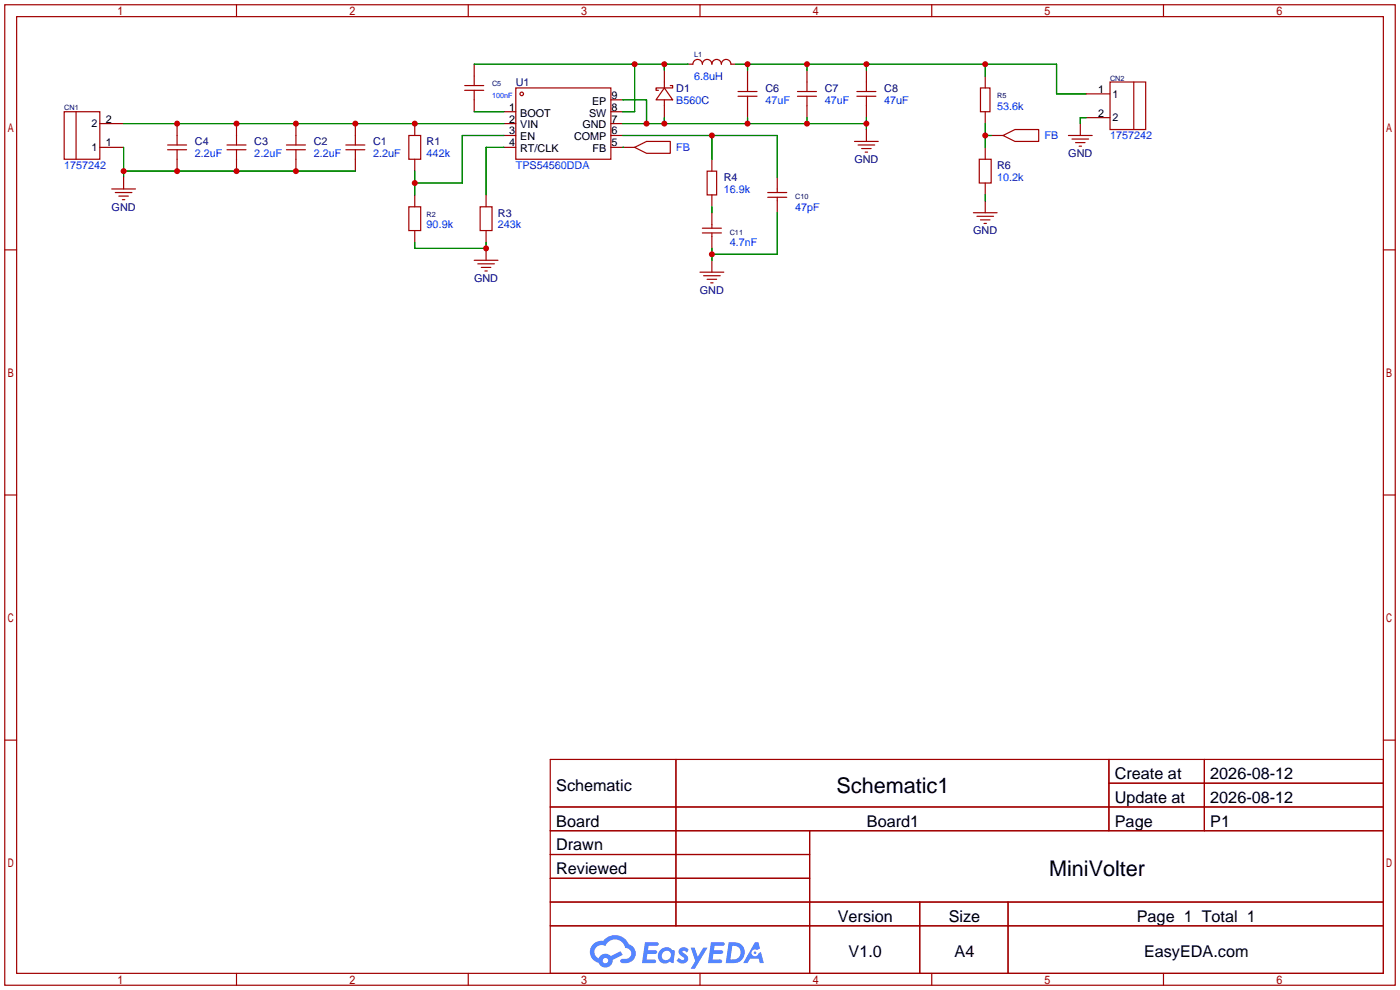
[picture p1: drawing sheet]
<svg xmlns="http://www.w3.org/2000/svg" width="299mm" height="212mm" viewBox="0 0 299 212" stroke-linecap="round" stroke-linejoin="round" font-family="sans-serif">
<g fill="none" stroke="#a10000" stroke-width=".25">
<path d="M1 1h297.2v209.6h-297.2zM3.6 3.6h292.1v204.4h-292.1zM50.5 1v2.6M100.1 1v2.6M149.6 1v2.6M199.1 1v2.6M248.7 1v2.6M1 53.4h2.6M295.7 53.4h2.5M1 105.8h2.6M295.7 105.8h2.5M1 158.2h2.6"/>
<path d="M295.7 158.2h2.5M117.6 162.3h178.1v45.7h-178.1zM117.6 172.5h178.1M117.6 177.5h178.1M144.5 162.3v35.6M173 177.5v30.5M237 162.3v15.2M237 167.4h58.7M257.4 162.3v15.2M117.6 182.6h55.4M117.6 192.8h178.1M117.6 187.7h55.4"/>
<path d="M117.6 197.9h178.1M196.6 192.8v15.2M215.4 192.8v15.2M50.5 208v2.6M100.1 208v2.6M149.6 208v2.6M199.1 208v2.6M248.7 208v2.6"/>
</g>
<g fill="#5487ff">
<path d="M145.3 202.7a1.3 1.3 0 0 1 1.9 .3l-.4 .6a.54 .54 0 0 0-.9-.2l.1 .2a1.34 1.34 0 0 1 .9 1.8 1.47 1.47 0 0 1-2.3-.1l.5-.6 .8 .5a.31 .31 0 0 0 .4-.3 .31 .31 0 0 0-.3-.4 1.12 1.12 0 0 1-.7-1.8z"/>
<path d="M147.6 202.5h.9l.6 2 1.2-2h.9l-2.7 4.6h-.9l1-1.7z"/>
<path d="M137.8 201.4h1.7a1.31 1.31 0 0 1 1.2 .2 .4 .4 0 0 1-.3 .5l-1.8 .1-.1 .9h1.6a.4 .4 0 0 1 .4 .4 .4 .4 0 0 1-.5 .4h-1.6l-.2 1.2h1.4a.46 .46 0 0 1 .5 0 .46 .46 0 0 1 .1 .5l-.4 .2h-2.6z"/>
<path d="M151.9 201.4h1.7a1.32 1.32 0 0 1 1.2 .2 .39 .39 0 0 1-.3 .5l-1.8 .1-.1 .9h1.6a.4 .4 0 0 1 .4 .4 .4 .4 0 0 1-.4 .4h-1.7l-.2 1.2h1.4a.46 .46 0 0 1 .5 0 .46 .46 0 0 1 .1 .5l-.4 .2h-2.6z"/>
<path d="M161.3 201.4h.8l.3 1.3-.6 .4a.75 .75 0 0 0-1.1 .3 .75 .75 0 0 0 .5 1 .75 .75 0 0 0 .9-.7l.5-.2 .6 2.3h-.8l-.3-.9h-1.8l-.5 .9h-1z"/>
<path d="M155.7 201.4l-.6 4.4h1.5a2.27 2.27 0 0 0 2.6-2.2 2.27 2.27 0 0 0-2.7-2.2zM156.5 202.1a1.5 1.5 0 0 1 1.8 1.6 1.5 1.5 0 0 1-1.9 1.4h-.3z"/>
<path d="M141.2 203a1.6 1.6 0 0 0-.3 2.3 1.6 1.6 0 0 0 2.3 .2l.7 .3 .3-2.4-.1-.3-.5-.1a1.58 1.58 0 0 0-2.4 0zM141.8 203.5a.98 .98 0 0 1 1.6 .4 .98 .98 0 0 1-1.1 1.3 .94 .94 0 0 1-.9-.7 .94 .94 0 0 1 .4-1z"/>
<path d="M126.8 201.8a2.37 2.37 0 0 0 1.1 4 1.54 1.54 0 0 0 1.8 1 1.54 1.54 0 0 0 1.2-1.6l2.2-1.1-.5-.8-2 1a1.57 1.57 0 0 0-2.7 .5 1.5 1.5 0 0 1-.7-2.1 1.5 1.5 0 0 1 2.2-.5 2.23 2.23 0 0 1 2.3-1.4 2.23 2.23 0 0 1 2 1.8 1.16 1.16 0 0 1 1.2 1.1 1.16 1.16 0 0 1-1.1 1.2h-.7a.47 .47 0 0 0-.5 .4 .47 .47 0 0 0 .4 .5 2.17 2.17 0 0 0 2.5-.9 2.17 2.17 0 0 0-.3-2.7l-.8-.4a3.2 3.2 0 0 0-5.5-.7l-1.1 .1zM128.8 205.3a.6 .6 0 0 1 1.2 0 .6 .6 0 0 1-1.2 0z"/>
<circle cx="161.4" cy="203.6" r=".28"/>
</g>
<g fill="none" stroke="#a10000" stroke-width=".25">
<path d="M99.3 19.3h4.1M99.3 18.3h4.1M101.3 13.7v4.6M101.3 19.3v4.6M110.2 18.8h20.4v15.2h-20.4zM142 18.8l1.8 2.5h-3.6zM142 15v3.8M143.3 18.3h.5v.5h-3.6v.5h.5M147.1 13.7h1a1.02 1.02 0 0 1 1-1 1.02 1.02 0 0 1 1 1 1.02 1.02 0 0 1 1-1 1.02 1.02 0 0 1 1 1 1.02 1.02 0 0 1 1.1-1 1.02 1.02 0 0 1 1 1 1.02 1.02 0 0 1 1-1 1.02 1.02 0 0 1 1 1h1M157.7 19.6h4.1M159.8 15v4.6M170.4 19.6h4.1"/>
<path d="M172.5 15v4.6M183.1 19.6h4.1M185.2 15v4.6M209.5 18.8h2.1v5.1h-2.1zM210.6 16.3v2.5M237.2 17.5h7.7v10.2h-7.7zM242.3 17.5v10.2M13.7 23.9h7.6v10.1h-7.6zM16.3 23.9v10.1M21.3 26.4h5.1M21.3 31.5h5.1M26.4 37.8v2.6"/>
<path d="M35.8 32h4.1M35.8 31h4.1M37.8 26.4v4.6M37.8 32v4.6M48.5 32h4.1M48.5 31h4.1M50.5 26.4v4.6M50.5 32v4.6M61.2 32h4.1M61.2 31h4.1M63.2 26.4v4.6M63.2 32v4.6"/>
<path d="M73.9 32h4.1M73.9 31h4.1M75.9 26.4v4.6M75.9 32v4.6M87.4 29h2.5v5h-2.5zM88.6 26.4v2.6M88.6 34v2.6M107.7 23.9h2.5M107.7 26.4h2.5M107.7 29h2.5M107.7 31.5h2.5M130.6 23.9h2.5"/>
<path d="M130.6 26.4h2.5M130.6 29h2.5M130.6 31.5h5M130.6 21.3h2.5M135.6 31.5l2.6-1.3h5.1v2.6h-5.1zM142 21.3v3.8M151.1 36.6h2.1v5.1h-2.1zM152.1 34v2.6M157.7 20.6h4.1M159.8 20.6v4.5M166.1 37.8v3.3M170.4 20.6h4.1"/>
<path d="M172.5 20.6v4.5M182.6 30.2h5.1M183.1 20.6h4.1M183.4 31h3.5M184.1 31.8h2.1M184.9 32.5h.5M185.2 20.6v4.5M185.2 27.7v2.5M209.3 34h2.5v5.1h-2.5zM210.6 23.9v2.5M210.6 31.5v2.5M210.6 39.1v2.6"/>
<path d="M211.8 29h2.6M214.4 29l2.5-1.3h5.1v2.5h-5.1zM228.3 29h5.1M229.1 29.7h3.6M229.9 30.5h2M230.6 31.2h.5M230.9 26.4v2.6M232.2 20.1h5M232.2 25.1h5M23.9 40.4h5.1M24.6 41.1h3.6M25.4 41.9h2"/>
<path d="M26.2 42.7h.5M87.4 44.2h2.5v5.1h-2.5zM88.6 41.7v2.5M88.6 49.3v2.5M101.3 55.6h5.1M102.1 56.4h3.6M102.6 44.2h2.6v5.1h-2.6zM102.9 57.2h2M103.6 57.9h.5M103.9 41.7v2.5M103.9 49.3v2.5M103.9 53.1v2.5"/>
<path d="M149.6 58.2h5.1M150.1 49.8h4.1M150.1 48.8h4.1M150.4 58.9h3.5M151.1 59.7h2.1M152.1 41.7v2.5M152.1 45.5v3.3M152.1 49.8v3.3M152.1 55.6v2.6M164.1 42.2h4M164.1 41.1h4M166.1 42.2v3.3"/>
<path d="M208 45.5h5.1M208.8 46.2h3.5M209.5 47h2.1M210.3 47.8h.5M210.6 42.9v2.6M151.9 60.5h.5"/>
<circle cx="111.5" cy="20.1" r=".38"/>
</g>
<g fill="none" stroke="#008700" stroke-width=".25">
<path d="M101.3 13.7h45.8M135.6 13.7v10.2h-2.5M142 13.7v1.3M157.2 13.7h68.6v6.4h6.4M159.8 13.7v1.3M172.5 13.7v1.3M185.2 13.7v1.3M210.6 13.7v2.6M26.4 26.4h81.3M26.4 36.6h49.5M26.4 31.5v6.3M88.6 36.6v5.1"/>
<path d="M101.3 23.9h6.4M107.7 29h-8.9v10.1h-10.2M107.7 31.5h-3.8v10.2M133.1 31.5h.1M133.1 26.4h52.1M133.1 29h33v8.8M133.1 21.3h5.1v5.1M142 25.1v1.3M152.1 29v5M159.8 25.1v1.3M172.5 25.1v1.3M185.2 25.1v2.6"/>
<path d="M210.6 29h1.2M210.6 26.4v5.1M232.2 25.1h-1.3v1.3M88.6 51.8v1.3h15.3v-1.3M152.1 44.2v1.3M152.1 53.1v2.5M166.1 45.5v8.9h-14M210.6 41.7v1.2"/>
</g>
<g fill="#c00">
<circle cx="37.8" cy="26.4" r=".63"/>
<circle cx="50.5" cy="26.4" r=".63"/>
<circle cx="63.2" cy="26.4" r=".63"/>
<circle cx="75.9" cy="26.4" r=".63"/>
<circle cx="88.6" cy="26.4" r=".63"/>
<circle cx="88.6" cy="39.1" r=".63"/>
<circle cx="103.9" cy="53.1" r=".63"/>
<circle cx="142" cy="13.7" r=".63"/>
<circle cx="135.6" cy="13.7" r=".63"/>
<circle cx="142" cy="26.4" r=".63"/>
<circle cx="159.8" cy="26.4" r=".63"/>
<circle cx="172.5" cy="26.4" r=".63"/>
<circle cx="185.2" cy="26.4" r=".63"/>
<circle cx="138.2" cy="26.4" r=".63"/>
<circle cx="152.1" cy="29" r=".63"/>
<circle cx="152.1" cy="54.4" r=".63"/>
<circle cx="210.6" cy="29" r=".63"/>
<circle cx="63.2" cy="36.6" r=".63"/>
<circle cx="50.5" cy="36.6" r=".63"/>
<circle cx="37.8" cy="36.6" r=".63"/>
<circle cx="26.4" cy="36.6" r=".63"/>
<circle cx="159.8" cy="13.7" r=".63"/>
<circle cx="172.5" cy="13.7" r=".63"/>
<circle cx="185.2" cy="13.7" r=".63"/>
<circle cx="210.6" cy="13.7" r=".63"/>
</g>
<g font-size="4.6">
<text x="178.8" y="169.4">Schematic1</text>
<text x="224.2" y="187.2">MiniVolter</text>
</g>
<g font-size="3.5">
<text x="238.3" y="166.5">Create at</text>
<text x="258.7" y="166.5">2026-08-12</text>
<text x="118.9" y="169.1">Schematic</text>
<text x="238.3" y="171.6">Update at</text>
<text x="258.7" y="171.6">2026-08-12</text>
<text x="118.9" y="176.7">Board</text>
<text x="185.3" y="176.7">Board1</text>
<text x="238.3" y="176.7">Page</text>
<text x="258.7" y="176.7">P1</text>
<text x="118.9" y="181.8">Drawn</text>
<text x="118.9" y="186.8">Reviewed</text>
<text x="179.1" y="197">Version</text>
<text x="202.8" y="197">Size</text>
<text x="243" y="197">Page 1 Total 1</text>
<text x="181.4" y="204.6">V1.0</text>
<text x="204" y="204.6">A4</text>
<text x="244.5" y="204.6">EasyEDA.com</text>
</g>
<g font-size="2.3" fill="#00f">
<text x="148.3" y="17.1">6.8uH</text>
<text x="144.5" y="22.1">B560C</text>
<text x="163.6" y="22.1">47uF</text>
<text x="176.3" y="22.1">47uF</text>
<text x="189" y="22.1">47uF</text>
<text x="213.1" y="23.4">53.6k</text>
<text x="223.3" y="29.8">FB</text>
<text x="237.2" y="29.8">1757242</text>
<text x="41.7" y="33.6">2.2uF</text>
<text x="54.4" y="33.6">2.2uF</text>
<text x="67.1" y="33.6">2.2uF</text>
<text x="79.8" y="33.6">2.2uF</text>
<text x="91.2" y="33.6">442k</text>
<text x="144.5" y="32.3">FB</text>
<text x="13.7" y="36.1">1757242</text>
<text x="110.2" y="36.1">TPS54560DDA</text>
<text x="154.7" y="41.2">16.9k</text>
<text x="213.1" y="38.7">10.2k</text>
<text x="169.9" y="45">47pF</text>
<text x="91.2" y="48.8">90.9k</text>
<text x="106.4" y="48.8">243k</text>
<text x="156" y="52.6">4.7nF</text>
</g>
<g font-size="2.3">
<text x="108.8" y="23.6">1</text>
<text x="126.5" y="22.4">EP</text>
<text x="130.7" y="23.6">8</text>
<text x="130.7" y="21.1">9</text>
<text x="234.7" y="19.8">1</text>
<text x="237.7" y="20.9">1</text>
<text x="19.5" y="27.2">2</text>
<text x="22.6" y="26.2">2</text>
<text x="108.8" y="26.2">2</text>
<text x="108.8" y="28.7">3</text>
<text x="111.2" y="24.9">BOOT</text>
<text x="111.2" y="27.5">VIN</text>
<text x="111.2" y="30">EN</text>
<text x="122.7" y="30">COMP</text>
<text x="124.5" y="27.5">GND</text>
<text x="125.9" y="24.9">SW</text>
<text x="130.7" y="28.7">6</text>
<text x="130.7" y="26.2">7</text>
<text x="234.7" y="24.9">2</text>
<text x="237.7" y="25.9">2</text>
<text x="19.5" y="32.3">1</text>
<text x="22.6" y="31.3">1</text>
<text x="108.8" y="31.3">4</text>
<text x="111.2" y="32.5">RT/CLK</text>
<text x="126.7" y="32.5">FB</text>
<text x="130.7" y="31.3">5</text>
</g>
<g font-size="2.3" fill="#000080">
<text x="110.2" y="18.3">U1</text>
<text x="144.5" y="19.6">D1</text>
<text x="163.6" y="19.6">C6</text>
<text x="176.3" y="19.6">C7</text>
<text x="189" y="19.6">C8</text>
<text x="41.7" y="31">C4</text>
<text x="54.4" y="31">C3</text>
<text x="67.1" y="31">C2</text>
<text x="79.8" y="31">C1</text>
<text x="91.2" y="31">R1</text>
<text x="182.6" y="34.8">GND</text>
<text x="228.3" y="33.6">GND</text>
<text x="154.7" y="38.7">R4</text>
<text x="213.1" y="36.1">R6</text>
<text x="23.9" y="45">GND</text>
<text x="106.4" y="46.3">R3</text>
<text x="208" y="50.1">GND</text>
<text x="101.3" y="60.2">GND</text>
<text x="149.6" y="62.8">GND</text>
</g>
<g font-size="1.6" fill="#000080">
<text x="148.3" y="12.1">L1</text>
<text x="237.2" y="17.2">CN2</text>
<text x="13.7" y="23.6">CN1</text>
<text x="105.2" y="18.5">C5</text>
<text x="213.1" y="21">R5</text>
<text x="91.2" y="46.4">R2</text>
<text x="169.9" y="42.6">C10</text>
<text x="156" y="50.2">C11</text>
</g>
<text font-size="1.6" fill="#00f" x="105.2" y="21">100nF</text>
</svg>
